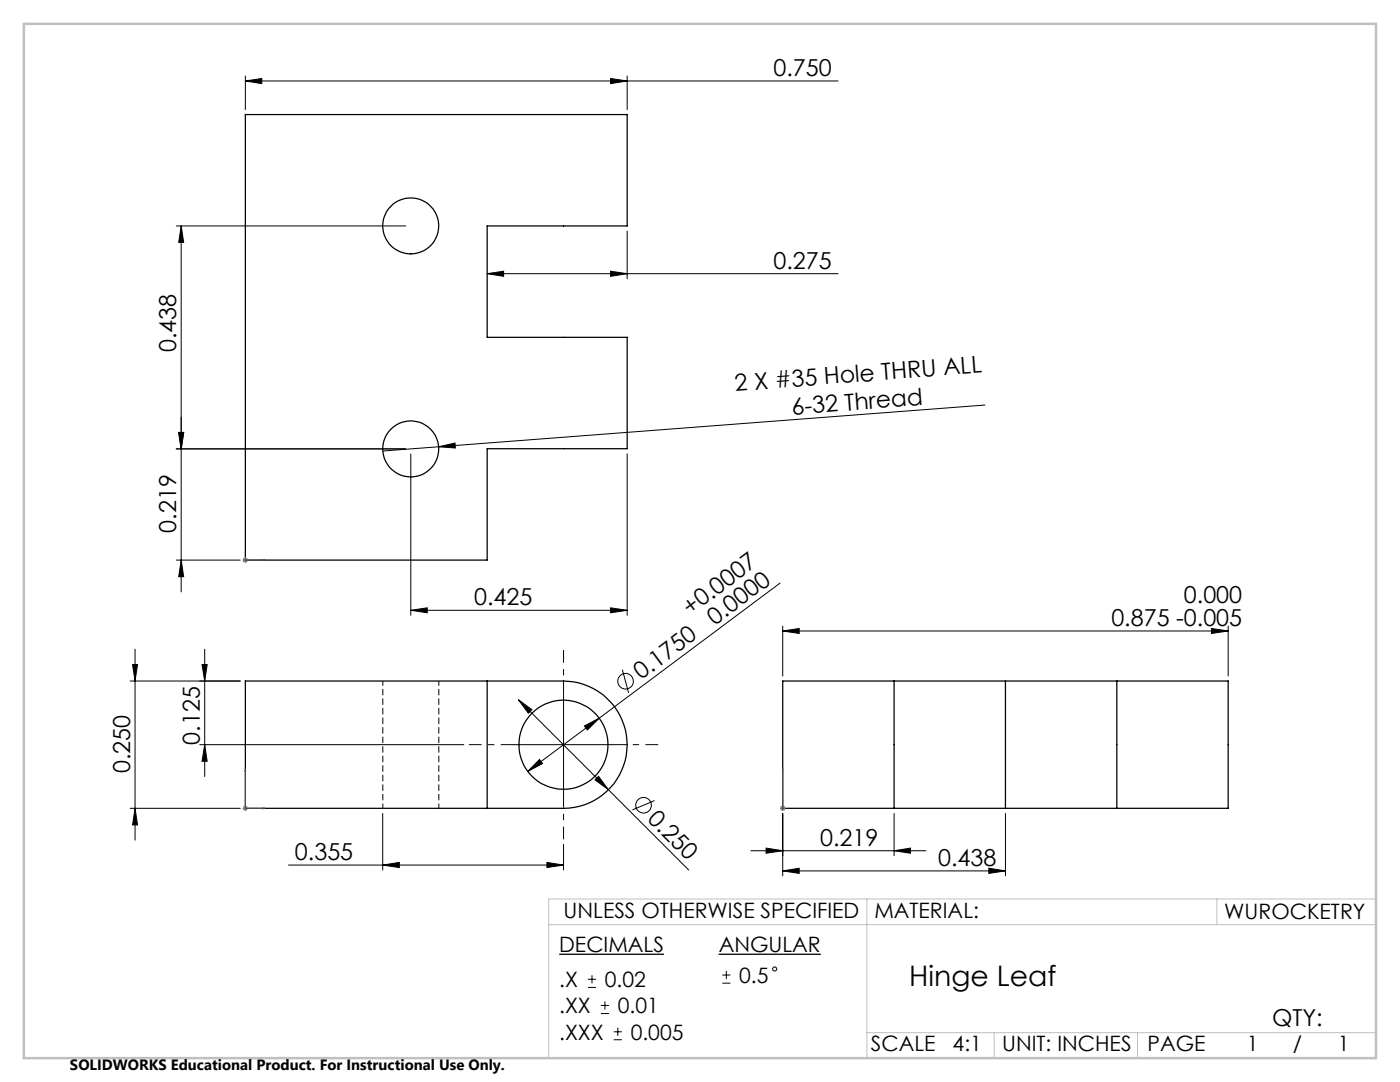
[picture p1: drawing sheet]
<svg xmlns="http://www.w3.org/2000/svg" width="279mm" height="216mm" viewBox="0 0 279 216" stroke-linecap="round" stroke-linejoin="round" font-family="sans-serif">
<path d="M76.4 135.9v25.4M87.6 161.3v-25.4" fill="none" stroke="#000" stroke-width=".2" stroke-dasharray="1.3 .6" stroke-dashoffset=".3" stroke-linecap="butt"/>
<g fill="none" stroke="#000" stroke-width=".25">
<path d="M49 22.9h76.2v22.2h-28v22.2h28v22.2h-28v22.3h-48.2zM49 135.9h63.5a12.7 12.7 0 0 1 12.7 12.7 12.7 12.7 0 0 1-12.7 12.7h-63.5zM97.2 135.9v25.4M156.2 135.9h88.9v25.4h-88.9zM178.4 135.9v25.4M200.7 135.9v25.4M222.9 135.9v25.4"/>
<circle cx="82" cy="45.1" r="5.6"/>
<circle cx="82" cy="89.6" r="5.6"/>
<circle cx="112.5" cy="148.6" r="8.9"/>
</g>
<g fill="none" stroke="#000" stroke-width=".2">
<path d="M49 16.2l3.2-.5v1zM49 15.2v6.7M49 16.2h118.3M121.8 15.7l3.4 .5-3.4 .5zM125.2 15.2v6.7M35.2 45.1h45.8M36.2 45.1v73M36.2 45.1l.5 3.3h-1zM97.2 54.6l3.3-.5v1zM97.2 54.6h70.1M121.8 54.1l3.4 .5-3.4 .5zM125.2 46.1v9.5"/>
<path d="M35.2 89.6h45.8M35.7 86.3h1l-.5 3.3zM82 90.6v32.2M87.6 89.1l3.2-.7 .1 1zM87.6 89.1l-11.2 .9M125.2 90.6v32.2M196.6 80.8l-109 8.3M35.2 111.8h12.7M36.2 111.8l.5 3.3h-1zM155.7 116.3l-36.1 27M26 135.9h21.9M26.5 132.6h.9l-.4 3.3z"/>
<path d="M27 129.5v38.1M40.3 132.6h1l-.4 3.3zM40.9 129.5v25.4M82 121.8l3.3-.5v1zM82 121.8h43.2M103.5 139.6l2.7 2-.8 .7zM103.5 139.6l33.9 34M112.5 138.6v20M121.8 121.3l3.4 .5-3.4 .5zM124.2 133.6l1.2 4.7M156.2 125.9l3.3-.5v1zM156.2 124.9v10"/>
<path d="M156.2 125.9h88.9M241.8 125.4l3.3 .5-3.3 .5zM245.1 124.9v10M39.9 148.6h52.7M40.9 148.6l.4 3.3h-1zM102.4 148.6h20M107.7 151.6l.6 .8-3 1.5zM116.6 144.9l3-1.6-2.4 2.4zM118.7 155.6l.8-.7 1.9 2.7zM119.6 143.3l-14.3 10.6M130.6 159.7l-4.4 1.9M26 161.3h21.9"/>
<path d="M27 161.3l.4 3.3h-.9zM57.6 172.6h54.9M76.4 172.6l3.3-.5v1zM76.4 162.3v11.3M109.1 172.1l3.4 .5-3.4 .5zM112.5 168.5v5.1M149.9 169.8h34.9M152.9 169.2l3.3 .6-3.3 .5zM156.2 173.8l3.3-.6v1.1zM156.2 162.3v12.5M156.2 173.8h44.5M178.4 169.8l3.3-.6v1.1z"/>
<path d="M178.4 162.3v8.4M197.3 173.2l3.4 .6-3.4 .5zM200.7 162.3v12.5M117.3 197h1.7M117.3 195.4h1.7M118.1 194.6v1.6M120.7 199.8v1.6M144.1 196.2h1.7M144.1 194.6h1.7M145 193.7v1.7M119.9 202.2h1.6M119.9 200.6h1.6"/>
<path d="M122.5 207.5h1.6M122.5 205.9h1.6M123.3 205.1v1.6"/>
<circle cx="124.8" cy="135.9" r="1.55"/>
<circle cx="128.4" cy="160.7" r="1.56"/>
<circle cx="154.6" cy="193.4" r=".41"/>
</g>
<path d="M111.6 190.4h20.9M143.4 190.4h20.4" fill="none" stroke="#000" stroke-width=".26"/>
<g fill="none" stroke="#00f" stroke-width=".2">
<path d="M48.9 111.8h.1zM49 111.8h.1M49 111.8h3.9M49.1 111.8h-.1h.1M52.9 111.8h-.4h.4M49 153.5v.3h-.1zM49 153.5v7.8h3.9M156.2 153.5v.3v-.3M156.2 153.5v7.8M49 160.9l-.1 .1zM49 161.3h.1zM52.5 161.2l.4 .1-.4 .1z"/>
<path d="M156.2 161.2v.2zM156.2 161.3h.1M156.2 160.9v.1v-.1"/>
</g>
<path d="M48.4 111.8h1.1M48.6 111.4l.7 .7M49 111.3v1M49.3 111.4l-.7 .7M48.4 161.3h1.1M48.6 160.9l.7 .7M49 160.8v1M49.3 160.9l-.7 .7M155.7 161.3h1M155.8 160.9l.8 .7M156.2 160.8v1M156.6 160.9l-.8 .7" fill="none" stroke="#808080" stroke-width=".2"/>
<path d="M112.5 138.6v-8.9M102.5 148.6h-8.9M112.5 158.6v8.9M122.5 148.6h8.9" fill="none" stroke="#000" stroke-width=".2" stroke-dasharray="15.2 1.3 1.3 1.3" stroke-dashoffset="12.7" stroke-linecap="butt"/>
<path d="M173 179.4v31.7M242.9 179.4v5.1M274.6 179.4h-165.1v31.7M109.5 184.5h165.1M173 206.1h101.6M198.4 206.1v5M227 206.1v5" fill="none" stroke="#c0c0c0" stroke-width=".2"/>
<path d="M4.8 4.8h269.8v206.3h-269.8z" fill="none" stroke="#c0c0c0" stroke-width=".5"/>
<g fill="#00f">
<path d="M52.5 161.2l.4 .1-.4 .1zM49 153.5v.3h-.1z"/>
<path d="M49 161.3h.1zM49 160.9l-.1 .1zM52.5 111.8h.4zM48.9 111.8h.1zM49 111.8h.1zM156.2 161.2v.2zM156.2 153.5v.3zM156.2 160.9v.1z"/>
</g>
<g fill="#000">
<path d="M87.6 89.1l3.2-.7 .1 1z"/>
<path d="M26.5 132.6h.9l-.4 3.3zM27 161.3l.4 3.3h-.9zM35.7 86.3h1l-.5 3.3zM36.2 111.8l.5 3.3h-1z"/>
<path d="M103.5 139.6l1.9 2.7 .8-.7zM119.5 154.9l-.8 .7 2.7 2z"/>
<path d="M40.9 148.6l.4 3.3h-1zM40.3 132.6h1l-.4 3.3zM35.7 86.3h1l-.5 3.3zM36.2 45.1l.5 3.3h-1z"/>
<path d="M107.7 151.6l-2.4 2.3 3-1.5zM116.6 144.9l.6 .8 2.4-2.4z"/>
<path d="M76.4 172.6l3.3-.5v1zM109.1 172.1l3.4 .5-3.4 .5zM49 16.2l3.2-.5v1zM121.8 15.7l3.4 .5-3.4 .5zM97.2 54.6l3.3-.5v1zM121.8 54.1l3.4 .5-3.4 .5zM82 121.8l3.3-.5v1zM121.8 121.3l3.4 .5-3.4 .5zM156.2 125.9l3.3-.5v1zM241.8 125.4l3.3 .5-3.3 .5zM152.9 169.2l3.3 .6-3.3 .5zM178.4 169.8l3.3-.6v1.1zM156.2 173.8l3.3-.6v1.1zM197.3 173.2l3.4 .6-3.4 .5z"/>
</g>
<text font-size="5.6" x="181.5" y="196.7">Hinge Leaf</text>
<g font-size="4.7">
<text x="154.3" y="15.1">0.750</text>
<text x="154.3" y="53.6">0.275</text>
<text x="35.2" y="70.3" transform="rotate(-90 35.2 70.3)">0.438</text>
<text x="146.8" y="78" transform="rotate(-4 146.8 78)">2 X #35 Hole THRU ALL</text>
<text x="158.1" y="82.7" transform="rotate(-4 158.1 82.7)">6-32 Thread</text>
<text x="35.2" y="106.3" transform="rotate(-90 35.2 106.3)">0.219</text>
<text x="94.6" y="120.7">0.425</text>
<text x="137.7" y="122.9" transform="rotate(-37 137.7 122.9)">+0.0007</text>
<text x="142.7" y="124.8" transform="rotate(-37 142.7 124.8)">0.0000</text>
<text x="221.8" y="124.8">0.875 -0.005</text>
<text x="236.3" y="120.3">0.000</text>
<text x="127.9" y="135.8" transform="rotate(-37 127.9 135.8)">0.1750</text>
<text x="39.9" y="148.6" transform="rotate(-90 39.9 148.6)">0.125</text>
<text x="26" y="154.3" transform="rotate(-90 26 154.3)">0.250</text>
<text x="129.1" y="163.7" transform="rotate(45 129.1 163.7)">0.250</text>
<text x="58.9" y="171.6">0.355</text>
<text x="163.7" y="168.7">0.219</text>
<text x="187.2" y="172.7">0.438</text>
<text x="253.9" y="204.7">QTY:</text>
</g>
<g font-size="4.2">
<text x="112.5" y="183.3">UNLESS OTHERWISE SPECIFIED</text>
<text x="174.5" y="183.1">MATERIAL:</text>
<text x="244.3" y="183.3">WUROCKETRY</text>
<text x="111.6" y="190">DECIMALS</text>
<text x="143.4" y="190">ANGULAR</text>
<text x="111.6" y="197">.X</text>
<text x="120.7" y="197">0.02</text>
<text x="147.5" y="196.1">0.5</text>
<text x="111.6" y="202.2">.XX</text>
<text x="123.3" y="202.2">0.01</text>
<text x="111.6" y="207.5">.XXX</text>
<text x="125.9" y="207.5">0.005</text>
<text x="173.8" y="209.8">SCALE</text>
<text x="190.1" y="209.8">4:1</text>
<text x="200" y="209.8">UNIT: INCHES</text>
<text x="229" y="209.8">PAGE</text>
<text x="248.8" y="209.8">1</text>
<text x="258" y="209.8">/</text>
<text x="267" y="209.8">1</text>
</g>
<text font-size="3" x="14" y="213.5">SOLIDWORKS Educational Product. For Instructional Use Only.</text>
</svg>
